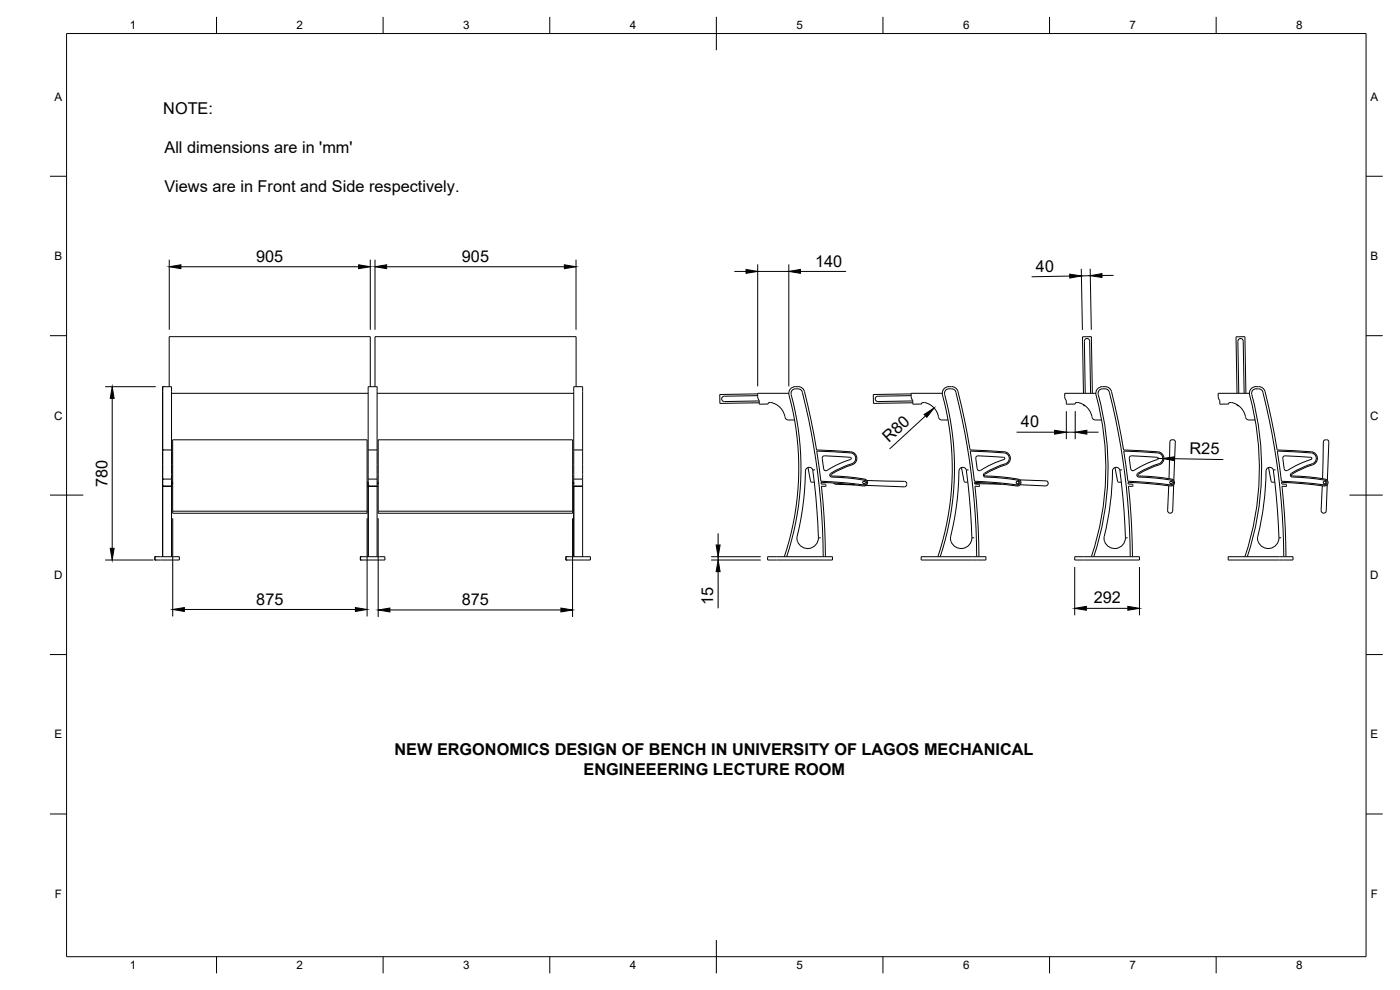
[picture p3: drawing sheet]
<svg xmlns="http://www.w3.org/2000/svg" width="420mm" height="297mm" viewBox="0 0 420 297" stroke-linecap="round" stroke-linejoin="round" font-family="sans-serif">
<!-- layer: Visible -->
<g fill="none" stroke="#000" stroke-width=".3">
<path d="M48.8 116v19M48.8 116h2.7v19M48.8 116h.1M50.8 116v-15h60.3v15M51.5 118h59M112.5 116v-15h60.4v15M113.2 118h59M227.4 118.7l-10 .2a.79 .79 0 0 0-.8 .8 .79 .79 0 0 0 .8 .8l10.5-.2M227.4 118.2l-11.4 .2v2.6l11.9-.2M227.4 119l.5 1.2v1.1l2.6-.1v-.3l.8-.1M236.7 118h-9.3v1M237.4 118.4a84 84 0 0 1-1.3 48.6"/>
<path d="M240.8 117.7a204.7 204.7 0 0 1 6.3 49.3M240.8 117.7a1.73 1.73 0 0 0-2-1.1 1.73 1.73 0 0 0-1.3 1.8M273.5 118.7l-10 .2a.79 .79 0 0 0-.8 .8 .79 .79 0 0 0 .8 .8M273.5 118.2l-11.4 .2v2.6l11.8-.2M282.8 118h-9.3v1.3l.4 .9v1.1l2.7-.1 .2-.4h.6M283.5 118.4a84.4 84.4 0 0 1-1.3 48.6M285.6 116.7a1.5 1.5 0 0 0-2.1 1.7M285.6 116.7l1 .4 .3 .6M286.9 117.7a206.1 206.1 0 0 1 6.2 49.3M325.2 118l-.3-16.9 2.6-.1 .3 17M325.4 102.4l.3 15.6M325.4 102.4a.79 .79 0 0 1 .8-.8 .79 .79 0 0 1 .8 .8l.3 15.6"/>
<path d="M328.9 118h-9.4l.1 1.3 .4 .9v1.1l2.7-.1 .2-.4h.6M332.9 117.7a204.7 204.7 0 0 1 6.3 49.3M332.9 117.7a1.72 1.72 0 0 0-1.9-1.1 1.72 1.72 0 0 0-1.4 1.8 84.2 84.2 0 0 1-1.3 48.6M371.2 118l-.3-16.9 2.7-.1 .3 17M371.5 102.4l.3 15.6M371.5 102.4a.79 .79 0 0 1 .8-.8 .79 .79 0 0 1 .8 .8l.3 15.6M374.9 118h-9.3v1.3l.5 .9v1.1l2.6-.1v-.3l.8-.1M377.7 116.7a1.49 1.49 0 0 0-2 1.7 84.2 84.2 0 0 1-1.4 48.6M377.7 116.7l1 .4 .3 .6M379 117.7a204.7 204.7 0 0 1 6.3 49.3M48.8 135v8.7M48.8 135h.1"/>
<path d="M48.8 135h2.7M51.5 135v8.7M110.5 135v8.7M110.5 135v-19h2.7v19M110.5 135h2.7M113.2 135v8.7M172.2 135v-19h2.7v19M172.2 135v8.7M172.2 135h2.7M174.9 135v8.7M231.3 120.8a5.3 5.3 0 0 1 4.2 4.2M235.6 125v.2a1.01 1.01 0 0 0 1 .8h1.9"/>
<path d="M246.9 137l.6-.2 3.8 .2 3.9 .2 .3 .3-.2 .4-3.3 1.2-4.2 2.1-.6-.5-.4-3.2zM255.7 139.1a1.66 1.66 0 0 0 1.1-1.7 1.66 1.66 0 0 0-1.4-1.5l-10.3-.6 1.3 9.1 12.7 1.1M255.7 139.1a25.9 25.9 0 0 0-6.5 3M273.9 120.3l-10.5 .2M277.4 120.8a5.6 5.6 0 0 1 4.4 4.7l.5 .5h2.2M323.5 120.8a5.6 5.6 0 0 1 4.4 4.7l.5 .5h2.2M325.2 121.5v.2h.4M339.6 136.8l7.7 .4 .3 .3-.2 .4-4 1.5-3 1.7M339.6 136.8l-.4 .1-.3 .4 .4 3.4 .4 .5 .7-.1M351.1 132.6l-.3 11M352.1 132h-.6l-.4 .6M352.1 131.9l.5 .2 .1 .5-.4 11.6"/>
<path d="M369.5 120.8a5.6 5.6 0 0 1 4.4 4.7l.9 .5M371.3 121.5v.2h.4M374.8 126h1.9M397.2 132.6l-.3 11M397.8 132h.7l.3 .6-.4 11.6M397.8 131.9l-.4 .2-.2 .5M48.8 143.7v2.1M48.8 146v21M48.8 145.8v.2M48.8 143.7h.1M48.8 145.8h.1M48.8 146h.1"/>
<path d="M48.8 143.7h2.7M48.8 146h3M51.5 143.7v2.1h-2.7M51.5 146v21M51.5 144.7h.3v.5h-.3M51.8 153.4v.6h58.4v-.6M51.8 153.4v-21.4h58.4v21.4M51.8 153.4h58.4M110.2 144.7h.3v1.1M110.2 145.2h.3M110.2 146h3.3M110.5 143.7v2.1"/>
<path d="M110.5 145.8v21.2M110.5 145.8h.1M110.5 143.7h2.7M113.2 143.7v2.1h-2.7M113.2 146v21M113.2 144.7h.3v.5h-.3M113.5 153.4v.6h58.4v-.6M113.5 153.4v-21.4h58.4v21.4M113.5 153.4h58.4M171.9 144.7h.3v.5h-.3M171.9 146h3M172.2 143.7v2.1h2.7"/>
<path d="M172.2 146v21M172.2 143.7h2.7M174.9 145.8v.2M174.9 146v21M174.9 143.7v2.1M242.5 140.3l.8 4.1 .3 .3h.8M243.9 141.1l1 8.1 .7 12.2M243.9 141.1a1.13 1.13 0 0 0-1.2-.9 1.13 1.13 0 0 0-1 1.1 95.9 95.9 0 0 1-2.5 20.4 3.2 3.2 0 0 0 3.3 2.9 3.2 3.2 0 0 0 3.1-3.3M244.6 140.9l-.7 .2M247.7 145.3l-1.2-.1-.1-.5 12.7 1.1M247.7 145.3l.1 .6h-1.3l.8 8.4 .4 12.7M249.2 142.1l-.1 .7 .5 .3 5 .3 4.8 .7"/>
<path d="M249.6 142.8l5 .3 4.9 .6a1.05 1.05 0 0 1 .8 1.3 1.05 1.05 0 0 1-1.1 .8M249.6 142.8l-.2-.2 .2-.4 3-1.5 2.3-1a2.1 2.1 0 0 0 2.2-1.9 2.1 2.1 0 0 0-1.8-2.3l-10.2-.5-1.7-8.8-2-8.7a2.39 2.39 0 0 0-2.7-1.6 2.39 2.39 0 0 0-1.9 2.6 83.8 83.8 0 0 1-1.4 48.5M250.2 144.9l.5 .4M250.7 145.3l6 .2M259.1 145.5h.1M259.4 144.1h.1M259.4 144.1a.73 .73 0 0 1 .6 .8 .73 .73 0 0 1-.9 .6M260.2 144.2l11.3 .2a.83 .83 0 0 1 .6 .9 .83 .83 0 0 1-.7 .8l-11.5-.5M288.5 140.3l.8 4.1M289.4 144.4l.3 .3h.8M290 141.1a1.13 1.13 0 0 0-1.2-.9 1.13 1.13 0 0 0-1 1.1 95.9 95.9 0 0 1-2.6 20.4 3.2 3.2 0 0 0 3.4 2.9 3.2 3.2 0 0 0 3.1-3.3M290.7 140.9l-.7 .2 1.3 12.1 .4 8.2"/>
<path d="M292.6 144.7l.6 .4 7.2 .2M294.3 141.1l-.6 .1-.4-.5-.5-3.2 .4-.6 4.2 .1 4.1 .4-.2 .5-4 1.5-3 1.7M295.7 142.8l5 .3 4.9 .6a1.05 1.05 0 0 1 .8 1.3 1.05 1.05 0 0 1-1.2 .8M295.7 142.8l-.2-.2 .1-.4 3-1.5 2.4-1a2.1 2.1 0 0 0 2.2-1.9 2.1 2.1 0 0 0-1.8-2.3l-10.3-.5-1.6-8.8-2-8.7a2.39 2.39 0 0 0-2.8-1.6 2.39 2.39 0 0 0-1.8 2.6 83.5 83.5 0 0 1-1.4 48.5M305.2 145.5h.1M305.2 145.8l-12.7-1.1v.5l1.3 .1 .1 .5-1.3 .1 1 12.7 .2 8.4M305.5 144.1l-4.9-.7-4.9-.3a.62 .62 0 0 1-.6-.5 .62 .62 0 0 1 .4-.6l3.1-1.7 2.4-.9a1.76 1.76 0 0 0 1.9-1.5 1.76 1.76 0 0 0-1.5-2l-10.2-.6 1.2 9.1 12.8 1.1M305.5 144.1h.1M305.5 144.1a.73 .73 0 0 1 .6 .8 .73 .73 0 0 1-.9 .6M306 144l8 .3a.77 .77 0 0 1 .6 .8 .77 .77 0 0 1-.7 .7M306.2 145.4l7.7 .4M334.6 140.3l.8 4.1 .3 .3h.8"/>
<path d="M336.1 141.1l1.2 12.1 .5 8.2M336.1 141.1a1.13 1.13 0 0 0-1.2-.9 1.13 1.13 0 0 0-1 1.1l-.7 9.9-1.8 9.7M336.7 140.9l-.6 .2M339.8 145.3l-1.2-.1-.1-.5 12.8 1.1M339.8 145.3l.1 .6h-1.2l.7 8.4 .5 12.7M341.8 142.8l4.9 .3 5 .6a1.05 1.05 0 0 1 .8 1.3 1.05 1.05 0 0 1-1.2 .8M341.8 142.8l-.3-.2 .2-.4 3-1.5 2.4-1a2.1 2.1 0 0 0 2.2-1.9 2.1 2.1 0 0 0-1.8-2.3l-10.3-.5-1.6-8.8-2-8.7a2.39 2.39 0 0 0-2.8-1.6 2.39 2.39 0 0 0-1.9 2.6 83.5 83.5 0 0 1-1.4 48.5M351.3 145.5h.1M351.6 144.1l-4.9-.7-4.9-.3a.62 .62 0 0 1-.6-.5 .62 .62 0 0 1 .3-.6l3.1-1.7 2.4-.9a1.76 1.76 0 0 0 1.9-1.5 1.76 1.76 0 0 0-1.4-2l-10.3-.6 1.3 9.1 12.8 1.1M351.6 144.1h.1M351.6 144.1a.73 .73 0 0 1 .6 .8 .73 .73 0 0 1-.9 .6M352.2 145.5l-.3 7.9a.77 .77 0 0 1-.8 .6 .77 .77 0 0 1-.7-.7l.4-7.5"/>
<path d="M380.7 140.3l.8 4.1 .3 .3h.8M382.2 141.1a1.13 1.13 0 0 0-1.3-.9 1.13 1.13 0 0 0-1 1.1l-.6 9.9-1.8 9.7M382.8 140.9l-.7 .2 1.3 12.1 .4 8.2M386 145.4v.5h-1.3l.8 8.4 .4 12.7M386.1 145.4l-1.4-.2-.1-.5 12.8 1.1M386.4 141.1l-.6 .1-.4-.5-.4-3.2 .3-.6 4.2 .1 4.1 .4-.1 .5-4 1.5-3.1 1.7M387.8 142.8l5 .3 4.9 .6a1.05 1.05 0 0 1 .9 1.3 1.05 1.05 0 0 1-1.2 .8M387.8 142.8l-.2-.2 .2-.4 3-1.5 2.4-1a2.1 2.1 0 0 0 2.2-1.9 2.1 2.1 0 0 0-1.9-2.3l-10.2-.5-1.6-8.8-2-8.7a2.39 2.39 0 0 0-2.8-1.6 2.39 2.39 0 0 0-1.9 2.6 83.5 83.5 0 0 1-1.4 48.5M396.8 145.8l-.3 7.5M397.3 145.5h.1M397.6 144.1l-4.9-.7-4.9-.3a.62 .62 0 0 1-.5-.5 .62 .62 0 0 1 .3-.6l3.1-1.7 2.4-.9a1.76 1.76 0 0 0 1.9-1.5 1.76 1.76 0 0 0-1.4-2l-10.3-.6 1.3 9.1 12.7 1.1M397.6 144.1h.1"/>
<path d="M397.7 144.1a.73 .73 0 0 1 .5 .8 .73 .73 0 0 1-.9 .6M398.3 145.5l-.3 7.9a.77 .77 0 0 1-.8 .6 .77 .77 0 0 1-.7-.7M46.5 167h7.3v1h-7.3M46.5 168h.1M46.5 167h.1M46.5 167v1M108.2 167h7.3v1h-7.3M108.2 168h.1M108.2 167h.1M108.2 167v1M169.8 167h7.4v1h-7.4M169.8 168h.1"/>
<path d="M169.8 167h.1M169.8 167v1M230.4 167h19.4v1h-19.4zM246.3 161.3l-.7 .1M276.5 167h19.4v1h-19.4zM292.4 161.3l-.7 .1M322.5 167h19.5v1h-19.5zM331.4 160.9a3.2 3.2 0 0 0 2.9 3.7 3.2 3.2 0 0 0 3.5-3.3M338.4 161.3l-.6 .1M368.6 167h19.4v1h-19.4zM377.5 160.9a3.2 3.2 0 0 0 2.9 3.7 3.2 3.2 0 0 0 3.4-3.3M384.5 161.3l-.7 .1"/>
<circle cx="259.3" cy="144.8" r=".39"/>
<circle cx="305.4" cy="144.8" r=".39"/>
<circle cx="351.4" cy="144.8" r=".39"/>
<circle cx="397.5" cy="144.8" r=".39"/>
</g>
<!-- layer: Border -->
<g fill="none" stroke="#000" stroke-width=".3">
<path d="M20 10.1h390v276.9h-390zM65 5.1v5M115 5.1v5M165 5.1v5M215 5.1v10M265 5.1v5M315 5.1v5M365 5.1v5M15 52.9h5M410 52.9h5M15 100.7h5M410 100.7h5"/>
<path d="M15 148.6h10M405 148.6h10M15 196.4h5M410 196.4h5M15 244.2h5M410 244.2h5M65 287v5M115 287v5M165 287v5M215 282.1v9.9M265 287v5M315 287v5"/>
<path d="M365 287v5"/>
</g>
<!-- layer: Dimensions -->
<g fill="none" stroke="#000" stroke-width=".3">
<path d="M50.8 77.9v21M111.1 77.9v21M112.5 77.9v21M172.9 77.9v21M227.4 79.3v36.6M236.7 79.3v36.6M54.3 80h53.3M116 80h53.4M220.4 81.4h3.5M227.4 81.4h9.3M240.2 81.4h13.7M321.1 82.8l-11.5 .2"/>
<path d="M324.5 80.7l.3 18.3M327.2 80.6l.3 18.3M327.2 82.7l-2.7 .1M334.2 82.6l-3.5 .1M31.6 116h15.1M33.7 119.5v45M277.7 124.8l-10.7 9.9M305.1 129.7h11.4M320 123.4v8.4M320 129.7h2.7M322.7 123.3v8.5M326.2 129.7h3.5"/>
<path d="M347.3 137.5l1.7 .1M352.5 137.6l14.7 .3M51.8 155.5v29.5M110.2 155.5v29.5M113.5 155.5v29.6M171.8 155.5v29.6M31.6 168h14.5M213.4 168h14.9M213.4 167h14.9M215.5 160v3.5M215.5 167v1M215.5 171.5v11"/>
<path d="M322.5 170.1v14.5M342 170.1v14.5M55.3 182.9h51.4M117 183h51.3M326 182.5h12.5"/>
</g>
<g fill="#000" stroke="#000" stroke-width=".3">
<path d="M50.8 80l3.5-.6v1.2zM107.6 79.4l3.5 .6-3.5 .6zM112.5 80l3.5-.6v1.2zM169.4 79.4l3.5 .6-3.5 .6zM223.9 80.8l3.5 .6-3.5 .6zM236.7 81.4l3.5-.6v1.2zM321 82.3l3.5 .5-3.4 .6zM327.2 82.7l3.5-.6v1.2zM33.7 116l.5 3.5h-1.1zM277.3 124.4l3-2-2.1 2.8zM316.5 129.1l3.5 .6-3.5 .6zM322.7 129.7l3.5-.6v1.2z"/>
<path d="M349 137.6l3.5-.5-.1 1.1zM33.1 164.5h1.1l-.5 3.5zM214.9 163.5h1.2l-.6 3.5zM215.5 168l.6 3.5h-1.2zM51.8 182.9l3.5-.6v1.2zM106.7 182.3l3.5 .6-3.5 .6zM113.5 183l3.5-.6v1.2zM168.3 182.4l3.5 .6-3.5 .6zM322.5 182.5l3.5-.6v1.2zM338.5 181.9l3.5 .6-3.5 .6z"/>
</g>
<g font-size="4.9">
<text x="49" y="34.3">NOTE:</text>
<text x="49.4" y="46">All dimensions are in 'mm'</text>
<text x="49.3" y="57.7">Views are in Front and Side respectively.</text>
<text x="76.9" y="78.6">905</text>
<text x="138.6" y="78.6">905</text>
<text x="244.6" y="80">140</text>
<text x="310.9" y="81.6" transform="rotate(-1 310.9 81.6)">40</text>
<text x="306.4" y="128.2">40</text>
<text x="266.7" y="132.9" transform="rotate(-43 266.7 132.9)">R80</text>
<text x="357" y="136.3" transform="rotate(1 357 136.3)">R25</text>
<text x="32.2" y="146.1" transform="rotate(-90 32.2 146.1)">780</text>
<text x="76.9" y="181.4">875</text>
<text x="138.6" y="181.6">875</text>
<text x="214.1" y="181.7" transform="rotate(-90 214.1 181.7)">15</text>
<text x="328.2" y="181.1">292</text>
<text x="118.4" y="226.5">NEW ERGONOMICS DESIGN OF BENCH IN UNIVERSITY OF LAGOS MECHANICAL</text>
<text x="175.1" y="232.4">ENGINEEERING LECTURE ROOM</text>
</g>
<g font-size="3.5">
<text x="39" y="8.8">1</text>
<text x="89" y="8.8">2</text>
<text x="139" y="8.8">3</text>
<text x="189" y="8.8">4</text>
<text x="239" y="8.8">5</text>
<text x="289" y="8.8">6</text>
<text x="339" y="8.8">7</text>
<text x="389" y="8.8">8</text>
<text x="16.3" y="30.2">A</text>
<text x="411.3" y="30.2">A</text>
<text x="16.3" y="78">B</text>
<text x="411.3" y="78">B</text>
<text x="16.2" y="125.9">C</text>
<text x="411.2" y="125.9">C</text>
<text x="16.2" y="173.7">D</text>
<text x="411.2" y="173.7">D</text>
<text x="16.3" y="221.6">E</text>
<text x="411.3" y="221.6">E</text>
<text x="16.4" y="269.4">F</text>
<text x="411.4" y="269.4">F</text>
<text x="39" y="290.8">1</text>
<text x="89" y="290.8">2</text>
<text x="139" y="290.8">3</text>
<text x="189" y="290.8">4</text>
<text x="239" y="290.8">5</text>
<text x="289" y="290.8">6</text>
<text x="339" y="290.8">7</text>
<text x="389" y="290.8">8</text>
</g>
</svg>
